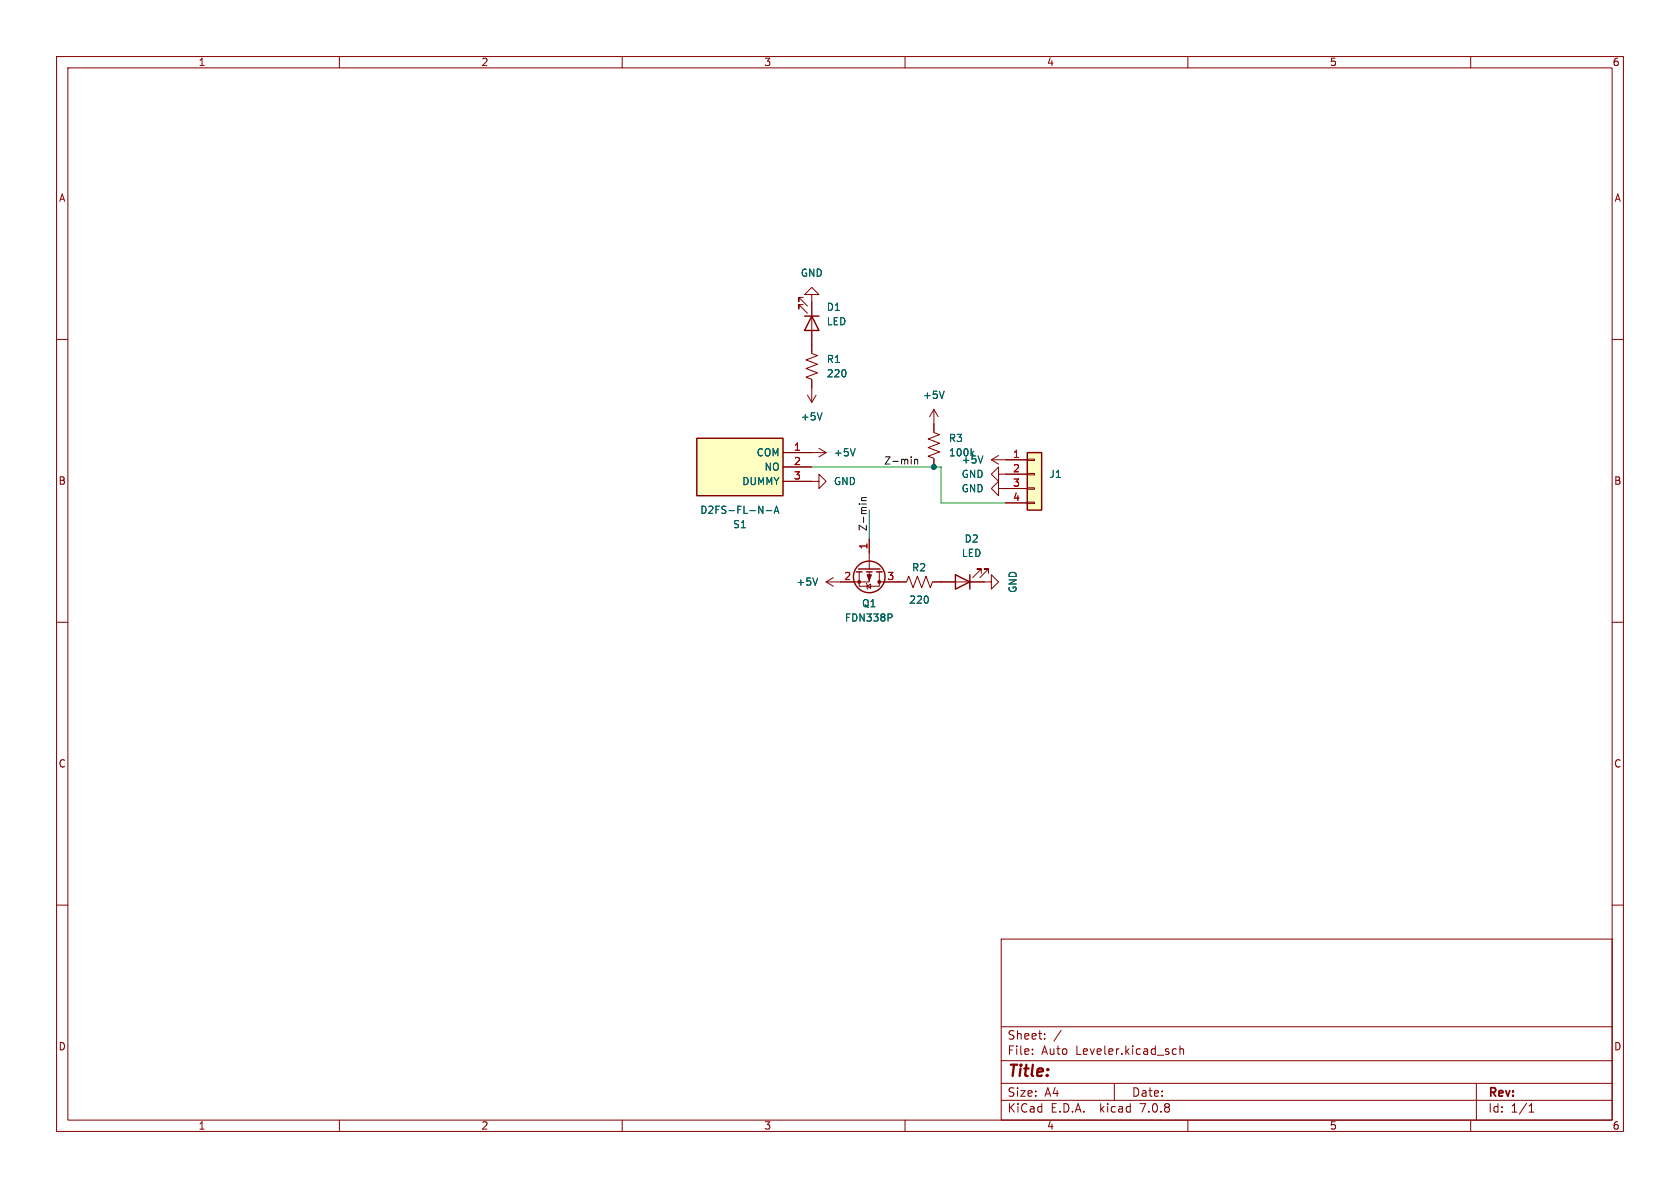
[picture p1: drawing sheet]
<svg xmlns="http://www.w3.org/2000/svg" width="297mm" height="210mm" viewBox="0 0 297 210" stroke-linecap="round" stroke-linejoin="round" font-family="sans-serif">
<g fill="none" stroke="#840000" stroke-width=".18">
<path d="M10 10h277v190h-277zM12 12h273v186h-273zM60 10v2M110 10v2M160 10v2M210 10v2M260 10v2M10 60h2M142 52.6h-.8v.7v-.7l1.5 1.5M142 53.8h-.8v.8v-.8l1.5 1.6M143.5 52.1h1.3l-1.3-1.3-1.3 1.3h1.3v10.4l1 .4-2 .7 2 .8-2 .8 2 .7-2 .8 1 .4v4M285 60h2"/>
<path d="M142.7 69.9l.8 1.2M144.3 69.9l-.8 1.2M144.8 79.2l1.2 .8M165.1 72.4v4.1l1 .3-2 .8 2 .8-2 .7 2 .8-2 .7 1 .4v1.6M165.1 72.4l-.8 1.3M165.1 72.4l.8 1.3M138.4 85.1h6.4v-1.3l1.2 1.3-1.2 1.3v-1.3M138.4 80h7.6M138.4 82.6h5.1M146 80l-1.2 .8M153.7 95.3v5.3M175.3 81.3l1.2 .7"/>
<path d="M175.3 81.3h6.3M176.5 83.8v-1.2l-1.2 1.2 1.2 1.3v-1.3h5.1M176.5 86.4v-1.3l-1.2 1.3 1.2 1.2v-1.2h5.1M176.5 80.5l-1.2 .8M177.8 88.9h3.8M181.6 88.8h1.3v.2h-1.3zM181.6 86.2h1.3v.3h-1.3zM181.6 83.7h1.3v.2h-1.3zM181.6 81.2h1.3v.2h-1.3zM10 110h2M146 102.9l1.3 .7M147.3 102.1l-1.3 .8"/>
<path d="M151.9 101.1v2.5h3.5v-2.5M153.2 103.1l.1 .2v.7l.1 .1M153.3 103.6l.6-.3v.7zM153.7 101.1v1.8h-7.7M155.4 102.9h4.9l.4-1 .7 2 .8-2 .7 2 .8-2 .8 2 .3-1h10.5v-1.3l1.2 1.3-1.2 1.2v-1.2M173.5 101.3v-.7h-.8h.8l-1.5 1.5M174.8 101.3v-.7h-.8h.8l-1.6 1.5M285 110h2M10 160h2M285 160h2M177 166h108v32h-108zM60 198v2"/>
<path d="M110 198v2M160 198v2M177 194.5h108M177 191.5h108M177 187.5h108M177 181.5h108M182.5 186.3v.1M182.5 185.5v.1M184.7 183.6v.1M184.7 182.8v.1M187.6 182.1l-1.3 2M197 191.5v3"/>
<path d="M207.5 185.4l.5 .1M208 186.3l-.5 .1M208.6 185.5l.2-.1 .4 .1v.9M208.6 184.9v1.5M210 198v2M260 198v2M261 191.5v6.5M270.3 196.6h.9M270.3 195.5l.4-.4v1.5"/>
</g>
<path d="M145.3 73l-.4 1.2M151.2 79.3l-.4 1.3M166.9 69.2l-.4 1.2M172.2 79.7l-.5 .5M135.5 90.3h.9M136.9 90.7l.4-1.2 .4 1.2M137 90.4h.6M171.8 80.1l.4 .5M173.8 80.6l-.5 1.3M144.5 102.2l-.4 1.2M157.5 108.5l.2 .3v.3l-.2 .1" fill="none" stroke="#006464" stroke-width=".18"/>
<g fill="#ffffc2" stroke="#ffffc2" stroke-width=".18">
<path d="M181.6 80h2.5v10.2h-2.5z"/>
<path d="M123.2 77.5h15.2v10.1h-15.2z"/>
</g>
<g fill="none" stroke="#840000" stroke-width=".25">
<path d="M142.2 55.9h2.6M143.5 55.9l1.3 2.5h-2.6zM123.2 77.5h15.2v10.1h-15.2zM181.6 80h2.5v10.2h-2.5zM151.4 101.1h1M151.8 100.6h3.8M153.2 101.1h1M154.9 101.1h1.1M168.9 101.6l2.5 1.3-2.5 1.2zM171.4 101.6v2.5"/>
<circle cx="153.7" cy="102" r="2.79"/>
</g>
<g fill="#840000" stroke="#840000" stroke-width=".18">
<path d="M153.3 101.6h.8l-.4 1z"/>
<circle cx="151.9" cy="102.9" r=".25"/>
<circle cx="155.4" cy="102.9" r=".25"/>
</g>
<path d="M152.3 88.5h.9M153.2 88h-.8l-.1 .3 .1 .2M161.7 81.2v.8M161.7 81.3l.2-.1 .3 .1v.7" fill="none" stroke="#0f0f0f" stroke-width=".18"/>
<path d="M143.5 82.6h22.9v6.3h11.4M153.7 90.2v5.1" fill="none" stroke="#009600" stroke-width=".18"/>
<circle cx="165.1" cy="82.6" r=".46" fill="#009600" stroke="#009600" stroke-width=".18"/>
<text font-size="2.8" fill="#840000" x="178" y="190.9">Title:</text>
<g font-size="2.1" fill="#840000">
<text x="178" y="184">Sheet:</text>
<text x="178" y="186.7">File:</text>
<text x="184.1" y="186.7">Auto</text>
<text x="190.2" y="186.7">Leveler.kicad_sch</text>
<text x="178" y="196.9">KiCad</text>
<text x="178" y="194.1">Size:</text>
<text x="184.7" y="194.1">A4</text>
<text x="185.7" y="196.9">E.D.A.</text>
<text x="194.6" y="196.9">kicad</text>
<text x="200" y="194.1">Date:</text>
<text x="201.8" y="196.9">7.0.8</text>
<text x="263" y="194.3">Rev:</text>
<text x="263" y="196.9">Id:</text>
<text x="267.1" y="196.9">1/1</text>
</g>
<g font-size="1.8" fill="#840000">
<text x="35" y="11.9">1</text>
<text x="85" y="11.9">2</text>
<text x="135" y="11.9">3</text>
<text x="185" y="11.9">4</text>
<text x="235" y="11.9">5</text>
<text x="285" y="11.9">6</text>
<text x="10.3" y="35.9">A</text>
<text x="285.3" y="35.9">A</text>
<text x="10.3" y="85.9">B</text>
<text x="285.3" y="85.9">B</text>
<text x="10.3" y="135.9">C</text>
<text x="285.3" y="135.9">C</text>
<text x="10.3" y="185.9">D</text>
<text x="285.3" y="185.9">D</text>
<text x="35" y="199.9">1</text>
<text x="85" y="199.9">2</text>
<text x="135" y="199.9">3</text>
<text x="185" y="199.9">4</text>
<text x="235" y="199.9">5</text>
<text x="285" y="199.9">6</text>
</g>
<g font-size="1.8" fill="#006464">
<text x="141.5" y="49.1">GND</text>
<text x="146.1" y="55.2">D1</text>
<text x="146.1" y="57.7">LED</text>
<text x="146.1" y="64.4">R1</text>
<text x="146.1" y="66.9">220</text>
<text x="163.1" y="70.7">+5V</text>
<text x="141.5" y="74.5">+5V</text>
<text x="133.7" y="80.9">COM</text>
<text x="135.1" y="83.4">NO</text>
<text x="147.3" y="80.9">+5V</text>
<text x="167.6" y="78.3">R3</text>
<text x="167.6" y="80.9">100k</text>
<text x="169.9" y="82.1">+5V</text>
<text x="131.1" y="86">DUMMY</text>
<text x="147.3" y="86">GND</text>
<text x="169.9" y="84.7">GND</text>
<text x="169.9" y="87.2">GND</text>
<text x="185.4" y="84.7">J1</text>
<text x="123.7" y="91">D2FS-FL-N-A</text>
<text x="129.5" y="93.6">S1</text>
<text x="161.1" y="101.2">R2</text>
<text x="169.9" y="98.7">LED</text>
<text x="170.4" y="96.1">D2</text>
<text x="140.7" y="103.7">+5V</text>
<text x="152.3" y="107.5">Q1</text>
<text x="160.6" y="106.9">220</text>
<text x="179.9" y="104.9" transform="rotate(-90 179.9 104.9)">GND</text>
<text x="149.3" y="110.1">FDN338P</text>
</g>
<g font-size="1.8" fill="#a90000">
<text x="140.3" y="79.8">1</text>
<text x="140.3" y="82.3">2</text>
<text x="179" y="81">1</text>
<text x="179" y="83.6">2</text>
<text x="140.3" y="84.8">3</text>
<text x="179" y="86.1">3</text>
<text x="179" y="88.6">4</text>
<text x="153.4" y="97.2" transform="rotate(-90 153.4 97.2)">1</text>
<text x="149.2" y="102.6">2</text>
<text x="156.8" y="102.6">3</text>
</g>
<g font-size="1.8" fill="#0f0f0f">
<text x="156.2" y="82.2">Z-min</text>
<text x="153.3" y="94" transform="rotate(-90 153.3 94)">Z-min</text>
</g>
</svg>
